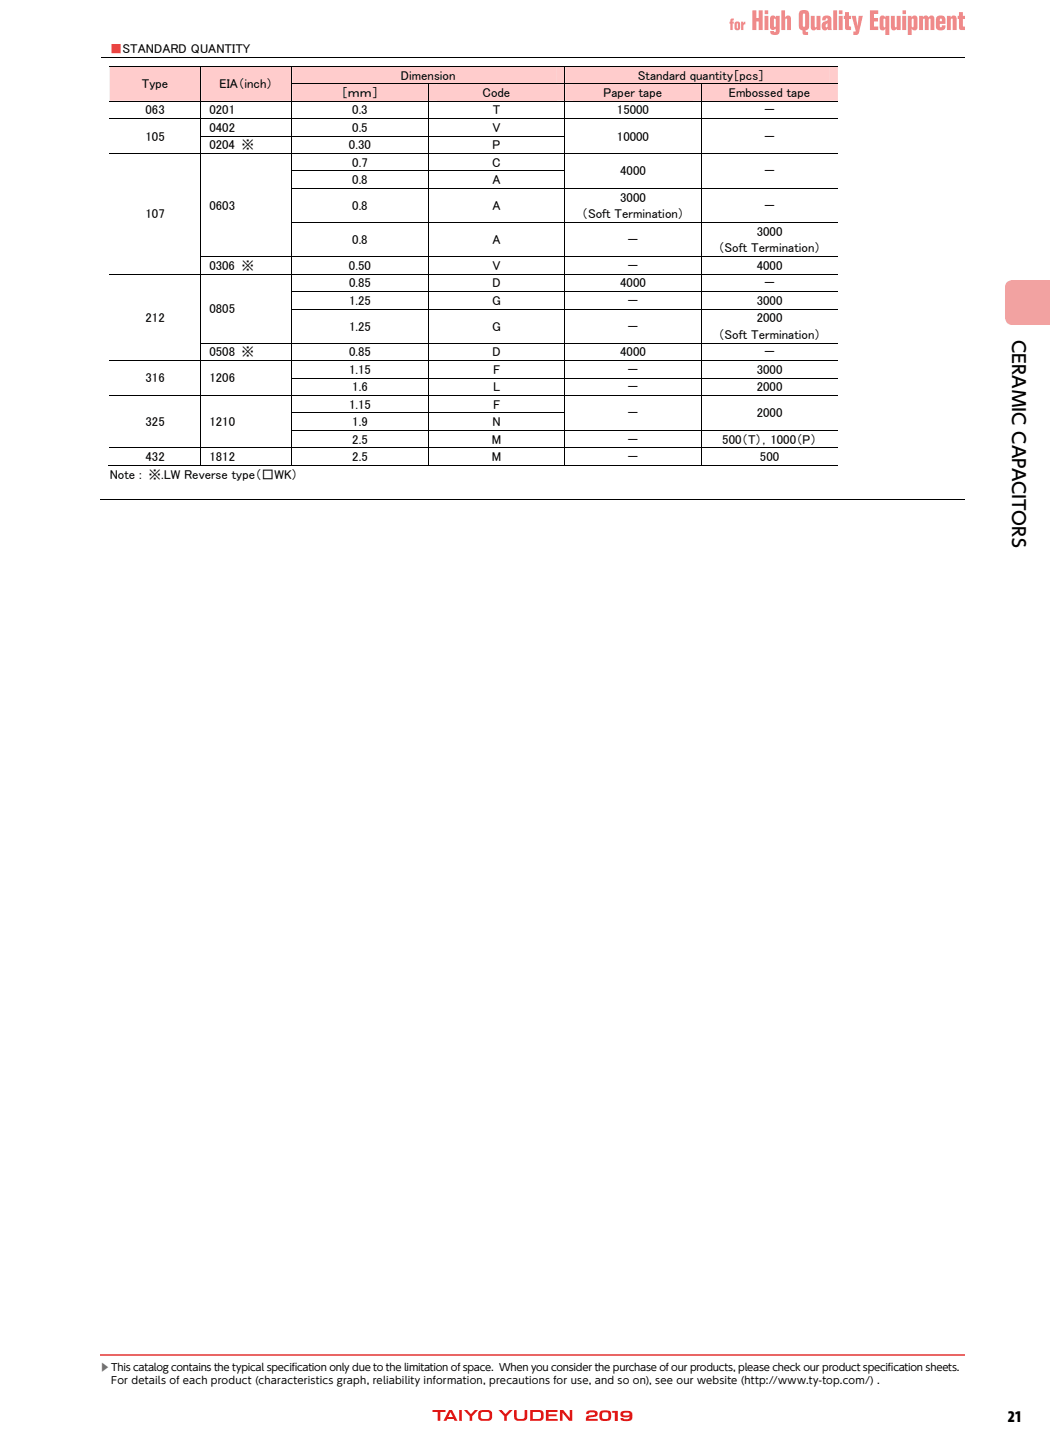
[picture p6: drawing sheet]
<svg xmlns="http://www.w3.org/2000/svg" width="210mm" height="289mm" viewBox="0 0 210 289" stroke-linecap="round" stroke-linejoin="round" font-family="sans-serif">
<g fill="#fcc">
<path d="M23.7 15.1h14.7v3.3h-14.7z"/>
<path d="M41.9 15.1h14.7v3.3h-14.7z"/>
<path d="M60.1 13.3h51.1v3.4h-51.1z"/>
<path d="M114.7 13.3h51.1v3.4h-51.1z"/>
<path d="M21.9 13.3v6.9h18.2v-6.9zM23.7 15.1h14.7v3.3h-14.7z"/>
<path d="M40.2 13.3v6.9h18.1v-6.9zM41.9 15.1h14.7v3.3h-14.7z"/>
<path d="M111.2 13.3v3.4h1.7v-3.4zM58.4 13.3v3.4h1.7v-3.4z"/>
<path d="M165.8 13.3v3.4h1.8v-3.4zM113 13.3v3.4h1.7v-3.4z"/>
</g>
<path d="M21.9 13.2h145.7M40.1 13.3v3.4M58.3 13.3v3.4M112.9 13.3v3.4" fill="none" stroke="#000" stroke-width=".2"/>
<g fill="#fcc">
<path d="M60.1 16.8h23.8v3.4h-23.8z"/>
<path d="M87.4 16.8h23.8v3.4h-23.8z"/>
<path d="M114.7 16.8h23.8v3.4h-23.8z"/>
<path d="M142 16.8h23.8v3.4h-23.8z"/>
<path d="M83.9 16.8v3.4h1.7v-3.4zM58.4 16.8v3.4h1.7v-3.4z"/>
<path d="M111.2 16.8v3.4h1.7v-3.4zM85.7 16.8v3.4h1.7v-3.4z"/>
<path d="M138.5 16.8v3.4h1.7v-3.4zM113 16.8v3.4h1.7v-3.4z"/>
<path d="M165.8 16.8v3.4h1.8v-3.4zM140.3 16.8v3.4h1.7v-3.4z"/>
</g>
<path d="M40.1 16.7h.1v.1h-.1zM40.1 34.1h.1v.2h-.1zM40.1 37.6h.1v.2h-.1zM140.2 27.1h.1v.2h-.1zM140.2 34.1h.1v.2h-.1zM40.1 44.4h.1v.2h-.1zM40.1 58.2h.1v.2h-.1zM40.1 61.7h.1v.2h-.1zM40.1 75.5h.1v.2h-.1zM40.1 82.5h.1v.2h-.1zM40.1 86h.1v.1h-.1zM140.2 82.5h.1v.2h-.1z" fill="#000"/>
<g fill="none" stroke="#000" stroke-width=".2">
<path d="M20.2 11.4h172.8M40.1 16.8v3.4M58.3 16.7h109.3M58.3 16.8v3.4M85.7 16.8v3.4M112.9 16.8v3.4M140.3 16.8v3.4M21.9 20.2h145.7M21.9 23.7h145.7M21.9 30.7h145.7M40.1 27.2h72.9M40.1 20.3v3.3"/>
<path d="M40.1 23.8v3.3M40.1 27.3v3.3M40.1 30.8v3.3M40.1 34.3v3.3M40.1 37.8v6.6M58.3 34.2h54.7M58.3 37.7h109.3M58.3 20.3v3.3M58.3 23.8v3.3M58.3 27.3v3.3M58.3 30.8v3.3M58.3 34.3v3.3"/>
<path d="M58.3 37.8v6.6M85.7 20.3v3.3M85.7 23.8v3.3M85.7 27.3v3.3M85.7 30.8v3.3M85.7 34.3v3.3M85.7 37.8v6.6M112.9 20.3v3.3M112.9 23.8v3.3M112.9 27.3v3.3M112.9 30.8v3.3M112.9 34.3v3.3"/>
<path d="M112.9 37.8v6.6M140.3 20.3v3.3M140.3 23.8v3.3M140.3 27.3v3.3M140.3 30.8v3.3M140.3 34.3v3.3M140.3 37.8v6.6M21.9 54.8h145.7M40.1 51.3h127.5M40.1 44.6v6.6M40.1 51.4v3.4M40.1 54.9v3.3"/>
<path d="M40.1 58.4v3.3M58.3 44.5h109.3M58.3 58.3h109.3M58.3 44.6v6.6M58.3 51.4v3.4M58.3 54.9v3.3M58.3 58.4v3.3M85.7 44.6v6.6M85.7 51.4v3.4M85.7 54.9v3.3M85.7 58.4v3.3M112.9 44.6v6.6"/>
<path d="M112.9 51.4v3.4M112.9 54.9v3.3M112.9 58.4v3.3M140.3 44.6v6.6M140.3 51.4v3.4M140.3 54.9v3.3M140.3 58.4v3.3M21.9 72.1h145.7M21.9 79.1h145.7M40.1 68.6h127.5M40.1 61.9v6.6M40.1 68.7v3.3"/>
<path d="M40.1 72.2v3.3M40.1 75.7v3.3M40.1 79.2v3.3M58.3 61.8h109.3M58.3 75.6h109.3M58.3 61.9v6.6M58.3 68.7v3.3M58.3 72.2v3.3M58.3 75.7v3.3M58.3 79.2v3.3M85.7 61.9v6.6M85.7 68.7v3.3"/>
<path d="M85.7 72.2v3.3M85.7 75.7v3.3M85.7 79.2v3.3M112.9 61.9v6.6M112.9 68.7v3.3M112.9 72.2v3.3M112.9 75.7v3.3M112.9 79.2v3.3M140.3 61.9v6.6M140.3 68.7v3.3M140.3 72.2v3.3M140.3 75.7v3.3"/>
<path d="M140.3 79.2v3.3M20 99.9h173M21.7 93.1h18.4M21.9 89.6h145.7M40.1 82.7v3.3M40.1 86.1v3.4M40.1 89.7v3.4M40.2 93.1h18.1M58.3 82.6h54.7M58.3 86.1h109.3M58.3 82.7v3.3M58.3 86.1v3.4"/>
<path d="M58.3 89.7v3.4M58.4 93.1h27.2M85.7 82.7v3.3M85.7 86.1v3.4M85.7 89.7v3.4M85.7 93.1h27.2M112.9 82.7v3.3M112.9 86.1v3.4M112.9 89.7v3.4M113 93.1h27.2M140.3 82.7v3.3M140.3 86.1v3.4"/>
<path d="M140.3 89.7v3.4M140.3 93.1h27.3"/>
</g>
<path d="M202 68h3.5v150h-3.5z" fill="#fff"/>
<path d="M20 271h173" fill="none" stroke="#e7504f" stroke-width=".35"/>
<path d="M201.4 56.4l.3-.2 .8-.2h7.6v9h-7.6a1.47 1.47 0 0 1-1.5-1.5v-6l.1-.6z" fill-rule="evenodd" fill="#f2a2a1"/>
<path d="M146.1 3.9v.4h-.2v.4h.2v1.3h.4v-1.3h.3v-.4h-.3v-.1l.3-.1v-.4zM147.4 4.7l.2 .1-.1 .9zM147 4.5a1.31 1.31 0 0 0 .2 1.5 .57 .57 0 0 0 .8-.4v-.8a.58 .58 0 0 0-.4-.5 .58 .58 0 0 0-.6 .2zM148.2 4.3v1.7h.5v-.8l.1-.3h.3v-.6l-.4 .4v-.4zM150.5 2.1v3.9h.8v-1.7h.4v1.7h.8v-3.9h-.8v1.5h-.4v-1.5zM152.9 3.2v2.8h.8v-2.8zM152.9 2.1v.7h.7v-.7zM154.2 3.2l-.2 .5v1.7a.62 .62 0 0 0 .5 .6 .62 .62 0 0 0 .7-.3l-.1 .7h-.3v-.2h-.8l.1 .4a1.14 1.14 0 0 0 1.8-.1v-3.3h-.7v.3a.63 .63 0 0 0-1-.3zM154.8 3.8h.3l.1 .1v1.2l-.3 .3-.1-.3zM156.3 2.1v3.9h.7v-2l.2-.3 .2 .3v2h.8v-2.2a.61 .61 0 0 0-.5-.7 .61 .61 0 0 0-.7 .4v-1.4zM160.6 2.8h.4v.1v2.3l-.2 .2-.2-.2zM159.9 2.3l-.1 .6v2.3a.74 .74 0 0 0 .7 .9 .65 .65 0 0 0 .6 .9h.5v-.6l-.4-.1-.1-.2a.74 .74 0 0 0 .7-.9v-2.3a.96 .96 0 0 0-1.4-.9zM162.2 3.2v2.2a.61 .61 0 0 0 .4 .7 .61 .61 0 0 0 .7-.4v.3h.8v-2.8h-.8v1.9l-.2 .4-.2-.3v-2zM164.7 3.3l-.2 .2-.1 .6h.7l.1-.4h.2l.1 .2-.1 .2a1.1 1.1 0 0 0-1 .7 1.1 1.1 0 0 0 .3 1.2 .64 .64 0 0 0 .9-.3v.3h.8l-.1-2.2a.98 .98 0 0 0-1.6-.5zM165.3 4.8l.2-.2v.7l-.1 .2-.3-.3zM166.6 2.1v3.9h.8v-3.9zM167.8 3.2v2.8h.7v-2.8zM167.8 2.1v.7h.7v-.7zM169 2.4v.8h-.2v.6h.2l.1 2 .3 .2h.8v-.7h-.3l-.1-.3v-1.2h.4v-.6h-.4v-.8zM170.3 3.2l.8 3-.4 .1v.7h.5a.59 .59 0 0 0 .6-.6l.8-3.2h-.9l-.2 2-.3-2zM174 2.1v3.9h1.6v-.7h-.8v-1h.8v-.7h-.8v-.8h.8v-.7zM176.1 3.3l-.2 .4v1.8a.6 .6 0 0 0 .5 .6 .6 .6 0 0 0 .7-.4v1.3h.8v-3.8h-.8v.3a.62 .62 0 0 0-1-.2zM176.7 3.8h.3l.1 .1v1.3l-.2 .3-.2-.3zM178.2 3.2v2.2a.61 .61 0 0 0 .5 .7 .61 .61 0 0 0 .7-.4v.3h.7v-2.8h-.8v1.9l-.2 .4-.1-.3v-2zM180.5 3.2v2.8h.7v-2.8zM180.5 2.1v.7h.7v-.7zM181.6 3.2v3.8h.7v-1.3a.6 .6 0 0 0 .7 .4 .6 .6 0 0 0 .5-.6v-1.8a.6 .6 0 0 0-.5-.6 .6 .6 0 0 0-.7 .4v-.3zM182.4 3.8h.3v.1v1.3l-.1 .3-.3-.3zM183.8 3.2v2.8h.8v-2l.2-.3 .2 .3v2h.7v-2l.2-.3 .2 .3v2h.8v-2.2a.61 .61 0 0 0-.5-.7 .61 .61 0 0 0-.7 .4 .6 .6 0 0 0-.6-.4 .6 .6 0 0 0-.5 .4v-.3zM187.4 3.3a3.2 3.2 0 0 0 0 2.6 1.01 1.01 0 0 0 1.1 .2 1.01 1.01 0 0 0 .6-1h-.7l-.1 .3-.1 .1-.2-.3v-.4h1.1a1.28 1.28 0 0 0-.5-1.7h-.9zM188 3.8h.3l.1 .4h-.4zM189.4 3.2v2.8h.8v-2l.2-.3 .1 .3v2h.8v-2.2a.61 .61 0 0 0-.4-.7 .61 .61 0 0 0-.8 .4v-.3zM191.8 2.4v.8h-.3v.6h.3v2l.4 .2h.8v-.7h-.3l-.1-.3v-1.2h.4v-.6h-.4v-.8z" fill="#ef8a8a"/>
<g fill="#df1614">
<path d="M86.5 282h2.6v.4h-1v1.8h-.6v-1.8h-1z"/>
<path d="M91.8 282h.6v2.2h-.6z"/>
<path d="M92.8 282h.6l.8 .8 .8-.8h.6l-1.2 1.2v1h-.5v-1z"/>
<path d="M99.7 282h.6l.8 .8 .8-.8h.6l-1.1 1.2v1h-.5v-1z"/>
<path d="M102.8 282h.5l.1 1.6 .5 .2 .8-.1 .2-.1v-1.6h.5v1.5a.77 .77 0 0 1-.8 .7h-.9a.77 .77 0 0 1-.9-.7z"/>
<path d="M109.2 282h2.3v.4h-1.8v.5h1.6v.3h-1.6v.6h1.8v.4h-2.3z"/>
<path d="M112 282h.7l1.2 1.6v-1.6h.5v2.2h-.6l-1.3-1.7v1.7h-.5z"/>
<path d="M117.3 282.3a2.01 2.01 0 0 1 2.2 .1v.5l-.1 .3-1.5 .3-.2 .3h1.8v.4h-2.3l.1-.8a2.25 2.25 0 0 1 1.6-.4l.1-.2-.2-.3h-.8l-.2 .3h-.6z"/>
<path d="M90.1 282.4l-.5 1h1zM89.8 282h.6l1.1 2.2h-.6l-.2-.4h-1.2l-.2 .4h-.6z"/>
<path d="M96.2 282.6a1.03 1.03 0 0 0 .2 1.1 1.75 1.75 0 0 0 1.4-.1 1.09 1.09 0 0 0-.1-1.2 1.81 1.81 0 0 0-1.5 .2zM95.9 282.2a2.78 2.78 0 0 1 2.3 0 1.47 1.47 0 0 1 0 1.8 2.7 2.7 0 0 1-2.3 0 1.46 1.46 0 0 1 0-1.8z"/>
<path d="M106.6 282.4v1.4l1.4-.1a.96 .96 0 0 0 0-1.3zM106 282h1.9a.75 .75 0 0 1 .8 .7v.8a.77 .77 0 0 1-.8 .7h-1.9z"/>
<path d="M120.5 282.6l-.1 .2a.67 .67 0 0 0 0 .7 .67 .67 0 0 0 .7 .3h.3a1.01 1.01 0 0 0 .1-1.3zM120 282.4a2.01 2.01 0 0 1 2.1 0l.1 .3a1.1 1.1 0 0 1-.6 1.5 1.35 1.35 0 0 1-1.7-.6z"/>
</g>
<text font-size="3.5" x="202.4" y="68" transform="rotate(90 202.4 68)">CERAMIC CAPACITORS</text>
<text font-size="3.3" x="201.6" y="284.4">21</text>
<text font-size="2.6" fill="#ff5050" x="21.9" y="10.6">■STANDARD QUANTITY</text>
<g font-size="2.6">
<text x="28.4" y="17.6">Type</text>
<text x="43.9" y="17.6">EIA（inch）</text>
<text x="80.1" y="15.9">Dimension</text>
<text x="127.6" y="15.9">Standard quantity［pcs］</text>
<text x="29.1" y="22.9">063</text>
<text x="41.9" y="22.9">0201</text>
<text x="68.3" y="19.4">［ｍｍ］</text>
<text x="70.4" y="22.9">0.3</text>
<text x="96.5" y="19.4">Code</text>
<text x="98.5" y="22.9">T</text>
<text x="120.7" y="19.4">Paper tape</text>
<text x="123.4" y="22.9">15000</text>
<text x="145.8" y="19.4">Embossed tape</text>
<text x="152.6" y="22.9">－</text>
<text x="29.1" y="28.1">105</text>
<text x="41.9" y="29.9">0204 ※</text>
<text x="41.9" y="26.4">0402</text>
<text x="69.8" y="29.9">0.30</text>
<text x="70.4" y="26.4">0.5</text>
<text x="98.5" y="26.4">V</text>
<text x="98.5" y="29.9">P</text>
<text x="123.4" y="28.1">10000</text>
<text x="152.6" y="28.1">－</text>
<text x="70.5" y="33.4">0.7</text>
<text x="98.5" y="33.4">C</text>
<text x="124" y="35.1">4000</text>
<text x="152.6" y="35.1">－</text>
<text x="41.9" y="41.9">0603</text>
<text x="70.5" y="36.8">0.8</text>
<text x="98.5" y="36.8">A</text>
<text x="124" y="40.3">3000</text>
<text x="29.1" y="43.7">107</text>
<text x="70.5" y="42">0.8</text>
<text x="98.5" y="42">A</text>
<text x="116.3" y="43.7">（Soft Termination）</text>
<text x="151.3" y="47.1">3000</text>
<text x="152.6" y="42">－</text>
<text x="41.9" y="54">0306 ※</text>
<text x="69.8" y="54">0.50</text>
<text x="70.5" y="48.8">0.8</text>
<text x="98.5" y="48.8">A</text>
<text x="98.5" y="54">V</text>
<text x="125.3" y="48.8">－</text>
<text x="125.3" y="54">－</text>
<text x="143.6" y="50.5">（Soft Termination）</text>
<text x="151.3" y="54">4000</text>
<text x="69.8" y="57.5">0.85</text>
<text x="98.5" y="57.5">D</text>
<text x="124" y="57.5">4000</text>
<text x="152.6" y="57.5">－</text>
<text x="29.1" y="64.4">212</text>
<text x="41.9" y="62.6">0805</text>
<text x="69.8" y="61">1.25</text>
<text x="98.4" y="61">G</text>
<text x="125.3" y="61">－</text>
<text x="151.3" y="64.4">2000</text>
<text x="151.3" y="61">3000</text>
<text x="41.9" y="71.3">0508 ※</text>
<text x="69.8" y="71.3">0.85</text>
<text x="69.8" y="66.1">1.25</text>
<text x="98.4" y="66.1">G</text>
<text x="98.5" y="71.3">D</text>
<text x="124" y="71.3">4000</text>
<text x="125.3" y="66.1">－</text>
<text x="143.6" y="67.8">（Soft Termination）</text>
<text x="152.6" y="71.3">－</text>
<text x="29.1" y="76.5">316</text>
<text x="41.9" y="76.5">1206</text>
<text x="69.8" y="74.8">1.15</text>
<text x="98.6" y="74.8">F</text>
<text x="125.3" y="74.8">－</text>
<text x="151.3" y="74.8">3000</text>
<text x="69.8" y="81.7">1.15</text>
<text x="70.5" y="78.3">1.6</text>
<text x="98.6" y="81.7">F</text>
<text x="98.6" y="78.3">L</text>
<text x="125.3" y="83.5">－</text>
<text x="125.3" y="78.3">－</text>
<text x="151.3" y="83.5">2000</text>
<text x="151.3" y="78.3">2000</text>
<text x="29.1" y="85.2">325</text>
<text x="41.9" y="85.2">1210</text>
<text x="70.5" y="85.2">1.9</text>
<text x="70.5" y="88.7">2.5</text>
<text x="98.4" y="88.7">M</text>
<text x="98.5" y="85.2">N</text>
<text x="125.3" y="88.7">－</text>
<text x="144.5" y="88.7">500（T），1000（P）</text>
<text x="21.9" y="95.7">Note : ※.LW Reverse type（□WK）</text>
<text x="29.1" y="92.2">432</text>
<text x="41.9" y="92.2">1812</text>
<text x="70.5" y="92.2">2.5</text>
<text x="98.4" y="92.2">M</text>
<text x="125.3" y="92.2">－</text>
<text x="152" y="92.2">500</text>
</g>
<text font-size="2.6" fill="#df1614" x="121.8" y="284.1">19</text>
<text font-size="2" fill="#727171" x="20" y="274.3">▶This catalog contains the typical specif</text>
<g font-size="2">
<text x="58.3" y="274.3">ication only due to the limitation of space. When you consider the purchase of our products, please check our product specif</text>
<text x="177.6" y="274.3">ication sheets.</text>
<text x="22.2" y="276.8">For details of each product (characteristics graph, reliability information, precautions for use, and so on), see our website (http://www.ty-top.com/) .</text>
</g>
</svg>
